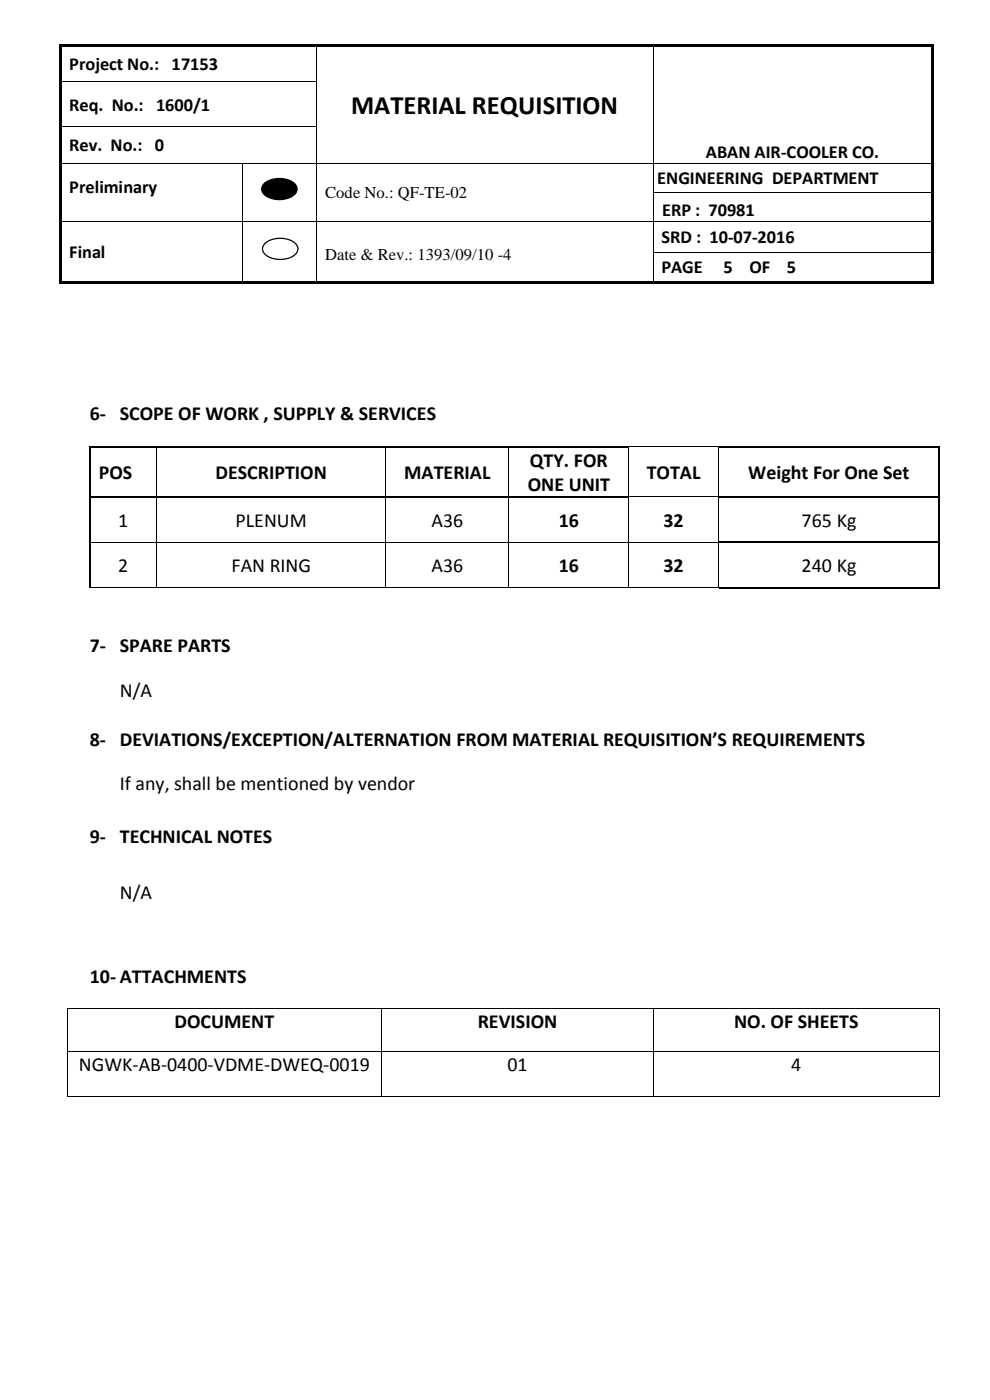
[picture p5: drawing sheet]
<svg xmlns="http://www.w3.org/2000/svg" width="210mm" height="297mm" viewBox="0 0 210 297" stroke-linecap="round" stroke-linejoin="round" font-family="sans-serif">
<g fill="#000">
<path d="M12.5 9.3h.5v.6h-.5z" fill-rule="evenodd"/>
<path d="M12.5 9.3h.5v.5h-.5z" fill-rule="evenodd"/>
<path d="M12.5 9.9h.5v7.3h-.5z" fill-rule="evenodd"/>
<path d="M12.5 17.2h.5v.5h-.5z" fill-rule="evenodd"/>
<path d="M13 9.3h54v.5h-54z" fill-rule="evenodd"/>
<path d="M67 9.8l.2 .1z" fill-rule="evenodd"/>
<path d="M67 9.3h.5v.5h-.5z" fill-rule="evenodd"/>
<path d="M67 17.2h.2v.5h-.2z" fill-rule="evenodd"/>
<path d="M67.5 9.3h71v.5h-71z" fill-rule="evenodd"/>
<path d="M138.5 9.8l.1 .1z" fill-rule="evenodd"/>
<path d="M138.5 9.3h.5v.5h-.5z" fill-rule="evenodd"/>
<path d="M138.5 17.2h.1v.5h-.1z" fill-rule="evenodd"/>
<path d="M139 9.3h58.5v.5h-58.5z" fill-rule="evenodd"/>
<path d="M197.5 9.3h.5v.6h-.5z" fill-rule="evenodd"/>
<path d="M197.5 9.3h.5v.5h-.5z" fill-rule="evenodd"/>
<path d="M197.5 9.9h.5v7.3h-.5z" fill-rule="evenodd"/>
<path d="M197.5 17.2h.5v.5h-.5z" fill-rule="evenodd"/>
<path d="M12.5 17.7h.5v9h-.5z" fill-rule="evenodd"/>
<path d="M12.5 26.7h.5v.5h-.5z" fill-rule="evenodd"/>
<path d="M12.5 27.2h.5v7.4h-.5z" fill-rule="evenodd"/>
<path d="M12.5 34.6h.5v.1h-.5z" fill-rule="evenodd"/>
<path d="M51.4 34.6h.1v.1h-.1z" fill-rule="evenodd"/>
<path d="M67 26.7h.2v.5h-.2z" fill-rule="evenodd"/>
<path d="M67 34.6h.2v.1h-.2z" fill-rule="evenodd"/>
<path d="M138.5 26.7h.1v.5h-.1z" fill-rule="evenodd"/>
<path d="M138.5 34.6h.1v.1h-.1z" fill-rule="evenodd"/>
<path d="M197.5 17.7h.5v9h-.5z" fill-rule="evenodd"/>
<path d="M197.5 26.7h.5v.5h-.5z" fill-rule="evenodd"/>
<path d="M197.5 27.2h.5v7.4h-.5z" fill-rule="evenodd"/>
<path d="M197.5 34.6h.5v.1h-.5z" fill-rule="evenodd"/>
<path d="M12.5 34.7h.5v6.2h-.5z" fill-rule="evenodd"/>
<path d="M12.5 40.9h.5v.1h-.5z" fill-rule="evenodd"/>
<path d="M12.5 41h.5v5.8h-.5z" fill-rule="evenodd"/>
<path d="M12.5 46.8h.5v.2h-.5z" fill-rule="evenodd"/>
<path d="M12.5 47h.5v6.4h-.5z" fill-rule="evenodd"/>
<path d="M12.5 53.4h.5v.2h-.5z" fill-rule="evenodd"/>
<path d="M12.5 53.6h.5v6.1h-.5z" fill-rule="evenodd"/>
<path d="M51.4 40.9h.1v.1h-.1z" fill-rule="evenodd"/>
<path d="M51.4 46.8h.1v.2h-.1z" fill-rule="evenodd"/>
<path d="M51.4 53.4h.1v.2h-.1z" fill-rule="evenodd"/>
<path d="M55.9 39.1a5.2 5.2 0 0 1 6.7 0 1.73 1.73 0 0 1-1 2.8 5.3 5.3 0 0 1-5.7-.8 1.46 1.46 0 0 1 0-2z" fill-rule="evenodd"/>
<path d="M67 40.9h.2v.1h-.2z" fill-rule="evenodd"/>
<path d="M67 46.8h.2v.2h-.2z" fill-rule="evenodd"/>
<path d="M67 53.4h.2v.2h-.2z" fill-rule="evenodd"/>
<path d="M138.5 40.9h.1v.1h-.1z" fill-rule="evenodd"/>
<path d="M138.5 46.8h.1v.2h-.1z" fill-rule="evenodd"/>
<path d="M138.5 53.4h.1v.2h-.1z" fill-rule="evenodd"/>
<path d="M197.5 34.7h.5v6.2h-.5z" fill-rule="evenodd"/>
<path d="M197.5 40.9h.5v.1h-.5z" fill-rule="evenodd"/>
<path d="M197.5 41h.5v5.8h-.5z" fill-rule="evenodd"/>
<path d="M197.5 46.8h.5v.2h-.5z" fill-rule="evenodd"/>
<path d="M197.5 47h.5v6.4h-.5z" fill-rule="evenodd"/>
<path d="M197.5 53.4h.5v.2h-.5z" fill-rule="evenodd"/>
<path d="M197.5 53.6h.5v6.1h-.5z" fill-rule="evenodd"/>
<path d="M12.5 59.7h.5v.5h-.5z" fill-rule="evenodd"/>
<path d="M12.5 59.7h.5v.5h-.5z" fill-rule="evenodd"/>
<path d="M13 59.7h38.4v.5h-38.4z" fill-rule="evenodd"/>
<path d="M51.4 59.7h.5v.5h-.5z" fill-rule="evenodd"/>
<path d="M51.9 59.7h15.1v.5h-15.1z" fill-rule="evenodd"/>
<path d="M67 59.7h.5v.5h-.5z" fill-rule="evenodd"/>
<path d="M67.5 59.7h71v.5h-71z" fill-rule="evenodd"/>
<path d="M138.5 59.7h.5v.5h-.5z" fill-rule="evenodd"/>
<path d="M139 59.7h58.5v.5h-58.5z" fill-rule="evenodd"/>
<path d="M197.5 59.7h.5v.5h-.5z" fill-rule="evenodd"/>
<path d="M197.5 59.7h.5v.5h-.5z" fill-rule="evenodd"/>
</g>
<g fill="none" stroke="#000" stroke-width=".21">
<path d="M13 17.3h54M67.1 9.9v7.3M67.1 17.7v9M138.5 9.9v7.3M138.5 17.7v9M13 26.8h54M13 34.6h38.4M51.4 34.7v6.2M51.5 34.6h15.5M67.1 27.2v7.4M67.1 34.7v6.2M67.2 34.6h71.3"/>
<path d="M138.5 27.2v7.4M138.5 34.7v6.2M138.6 34.6h58.9M13 46.9h38.4M51.4 41v5.8M51.4 47v6.4M51.4 53.6v6.1M51.5 46.9h15.5M67.1 41v5.8M67.1 47v6.4M67.1 53.6v6.1M67.2 46.9h71.3"/>
<path d="M138.5 41v5.8M138.5 47v6.4M138.5 53.6v6.1M138.6 40.9h58.9M138.6 46.9h58.9M138.6 53.5h58.9"/>
</g>
<path d="M55.9 39.1a5.2 5.2 0 0 1 6.7 0 1.73 1.73 0 0 1-1 2.8 5.3 5.3 0 0 1-5.7-.8 1.46 1.46 0 0 1 0-2z" fill="none" stroke="#000" stroke-width=".26"/>
<path d="M56.1 51.8a5.2 5.2 0 0 1 6.7 0 1.73 1.73 0 0 1-1 2.7 5.3 5.3 0 0 1-5.7-.7 1.46 1.46 0 0 1 0-2z" fill-rule="evenodd" fill="#fff"/>
<path d="M56.1 51.8a5.2 5.2 0 0 1 6.7 0 1.73 1.73 0 0 1-1 2.7 5.3 5.3 0 0 1-5.7-.7 1.46 1.46 0 0 1 0-2z" fill="none" stroke="#000" stroke-width=".26"/>
<g fill="#000">
<path d="M18.9 94.6h.3v.4h-.3z" fill-rule="evenodd"/>
<path d="M18.9 94.6h.3v.4h-.3z" fill-rule="evenodd"/>
<path d="M33.2 94.6h.3v.4h-.3z" fill-rule="evenodd"/>
<path d="M81.8 94.6h.3v.4h-.3z" fill-rule="evenodd"/>
<path d="M107.9 94.6h.3v.4h-.3z" fill-rule="evenodd"/>
<path d="M133.3 94.6h.2v.4h-.2z" fill-rule="evenodd"/>
<path d="M133.3 94.6h.2v.2h-.2z" fill-rule="evenodd"/>
<path d="M152.3 94.6h.2v.4h-.2z" fill-rule="evenodd"/>
<path d="M152.3 94.6h.2v.2h-.2z" fill-rule="evenodd"/>
<path d="M199.1 94.6h.3v.4h-.3z" fill-rule="evenodd"/>
<path d="M199.1 94.6h.3v.4h-.3z" fill-rule="evenodd"/>
<path d="M18.9 105.3h.3v.3h-.3z" fill-rule="evenodd"/>
<path d="M18.9 114.9h.3v.3h-.3z" fill-rule="evenodd"/>
<path d="M33.2 105.3h.3v.3h-.3z" fill-rule="evenodd"/>
<path d="M33.2 114.9h.1v.3h-.1z" fill-rule="evenodd"/>
<path d="M81.8 105.3h.3v.3h-.3z" fill-rule="evenodd"/>
<path d="M81.8 114.9h.1v.3h-.1z" fill-rule="evenodd"/>
<path d="M107.9 105.3h.3v.3h-.3z" fill-rule="evenodd"/>
<path d="M107.9 114.9h.2v.3h-.2z" fill-rule="evenodd"/>
<path d="M133.3 105.3h.2v.3h-.2z" fill-rule="evenodd"/>
<path d="M133.3 114.9h.2v.3h-.2z" fill-rule="evenodd"/>
<path d="M152.3 105.3h.2v.3h-.2z" fill-rule="evenodd"/>
<path d="M152.3 114.9h.2v.3h-.2z" fill-rule="evenodd"/>
<path d="M199.1 105.3h.3v.3h-.3z" fill-rule="evenodd"/>
<path d="M199.1 114.9h.3v.3h-.3z" fill-rule="evenodd"/>
<path d="M33.2 124.6h.1v.1h-.1z" fill-rule="evenodd"/>
<path d="M81.8 124.6h.1v.1h-.1z" fill-rule="evenodd"/>
<path d="M107.9 124.6h.2v.1h-.2z" fill-rule="evenodd"/>
<path d="M133.3 124.6h.2v.1h-.2z" fill-rule="evenodd"/>
<path d="M152.3 124.6h.2v.1h-.2z" fill-rule="evenodd"/>
<path d="M152.3 124.6h.2v.1h-.2z" fill-rule="evenodd"/>
<path d="M199.1 124.6h.3v.3h-.3z" fill-rule="evenodd"/>
<path d="M199.1 124.6h.3v.3h-.3z" fill-rule="evenodd"/>
<path d="M14.2 213.9h.2v.2h-.2z" fill-rule="evenodd"/>
<path d="M14.2 213.9h.2v.2h-.2z" fill-rule="evenodd"/>
<path d="M80.9 213.9h.2v.2h-.2z" fill-rule="evenodd"/>
<path d="M138.5 213.9h.2v.2h-.2z" fill-rule="evenodd"/>
<path d="M199.2 213.9h.1v.2h-.1z" fill-rule="evenodd"/>
<path d="M199.2 213.9h.1v.2h-.1z" fill-rule="evenodd"/>
<path d="M14.2 223h.2v.2h-.2z" fill-rule="evenodd"/>
<path d="M14.2 232.5h.2v.2h-.2z" fill-rule="evenodd"/>
<path d="M14.2 232.5h.2v.2h-.2z" fill-rule="evenodd"/>
<path d="M80.9 223h.2v.2h-.2z" fill-rule="evenodd"/>
<path d="M80.9 232.5h.2v.2h-.2z" fill-rule="evenodd"/>
<path d="M138.5 223h.2v.2h-.2z" fill-rule="evenodd"/>
<path d="M138.5 232.5h.2v.2h-.2z" fill-rule="evenodd"/>
<path d="M199.2 223h.1v.2h-.1z" fill-rule="evenodd"/>
<path d="M199.2 232.5h.1v.2h-.1z" fill-rule="evenodd"/>
<path d="M199.2 232.5h.1v.2h-.1z" fill-rule="evenodd"/>
</g>
<g fill="none" stroke="#000" stroke-width=".34">
<path d="M19 95v10.3M19.2 94.8h14M33.5 94.8h48.3M82.1 94.8h25.8M108.2 94.8h25.1M152.5 94.8h46.6M199.3 95v10.3M19 105.6v9.3M19 115.2v9.4M19.2 105.5h14M33.5 105.5h48.3M82.1 105.5h25.8"/>
<path d="M108.2 105.5h25.1M152.5 105.5h46.6M152.5 115.1h46.6M199.3 105.6v9.3M199.3 115.2v9.4M152.5 124.7h46.6"/>
</g>
<g fill="none" stroke="#000" stroke-width=".21">
<path d="M33.2 95v10.3M81.8 95v10.3M108 95v10.3M133.4 95v10.3M133.5 94.7h18.8M152.4 95v10.3M19.2 115h14M33.2 105.6v9.3M33.2 115.2v9.4M33.3 115h48.5M81.8 105.6v9.3M81.8 115.2v9.4"/>
<path d="M81.9 115h26M108 105.6v9.3M108 115.2v9.4M108.1 115h25.2M133.4 105.6v9.3M133.4 115.2v9.4M133.5 105.4h18.8M133.5 115h18.8M152.4 105.6v9.3M152.4 115.2v9.4M18.9 124.6h14.3M33.3 124.6h48.5"/>
<path d="M81.9 124.6h26M108.1 124.6h25.2M133.5 124.6h18.8M14.3 214.1v8.9M14.4 214h66.5M81 214.1v8.9M81.1 214h57.4M138.6 214.1v8.9M138.7 214h60.5M199.3 214.1v8.9M14.3 223.2v9.3M14.4 223.1h66.5"/>
<path d="M14.4 232.6h66.5M81 223.2v9.3M81.1 223.1h57.4M81.1 232.6h57.4M138.6 223.2v9.3M138.7 223.1h60.5M138.7 232.6h60.5M199.3 223.2v9.3"/>
</g>
<path d="M46.6 237.3h5.8v7.4h-5.8z" fill-rule="evenodd" fill="#fff"/>
<text font-size="5.6" x="74.5" y="24.2">MATERIAL REQUISITION</text>
<g font-size="4.2">
<text x="19" y="89.2">6- SCOPE OF WORK , SUPPLY &amp; SERVICES</text>
<text x="21" y="101.6">POS</text>
<text x="45.7" y="101.6">DESCRIPTION</text>
<text x="85.7" y="101.6">MATERIAL</text>
<text x="112.4" y="99">QTY. FOR</text>
<text x="137.2" y="101.6">TOTAL</text>
<text x="158.7" y="101.6">Weight For One Set</text>
<text x="111.9" y="104.2">ONE UNIT</text>
<text x="25.1" y="111.7">1</text>
<text x="50" y="111.7">PLENUM</text>
<text x="91.5" y="111.7">A36</text>
<text x="118.5" y="111.7">16</text>
<text x="140.7" y="111.7">32</text>
<text x="170" y="111.7">765 Kg</text>
<text x="25.1" y="121.3">2</text>
<text x="49.1" y="121.3">FAN RING</text>
<text x="91.5" y="121.3">A36</text>
<text x="118.5" y="121.3">16</text>
<text x="140.7" y="121.3">32</text>
<text x="170" y="121.3">240 Kg</text>
<text x="19" y="138.4">7- SPARE PARTS</text>
<text x="25.4" y="147.9">N/A</text>
<text x="19" y="158.2">8- DEVIATIONS/EXCEPTION/ALTERNATION FROM MATERIAL REQUISITION’S REQUIREMENTS</text>
<text x="25.4" y="167.7">If any, shall be mentioned by vendor</text>
<text x="19" y="178.8">9- TECHNICAL NOTES</text>
<text x="25.4" y="190.7">N/A</text>
<text x="19" y="208.5">10- ATTACHMENTS</text>
<text x="37" y="218.1">DOCUMENT</text>
<text x="101.4" y="218.1">REVISION</text>
<text x="155.7" y="218.1">NO. OF SHEETS</text>
<text x="16.7" y="227.2">NGWK-AB-0400-VDME-DWEQ-0019</text>
<text x="107.6" y="227.2">01</text>
<text x="167.8" y="227.2">4</text>
</g>
<g font-size="3.9">
<text x="14.7" y="14.8">Project No.: 17153</text>
<text x="14.7" y="23.5">Req. No.: 1600/1</text>
<text x="14.7" y="32.1">Rev. No.: 0</text>
<text x="149.8" y="33.5">ABAN AIR-COOLER CO.</text>
<text x="14.7" y="41">Preliminary</text>
<text x="139.4" y="39">ENGINEERING DEPARTMENT</text>
<text x="140.4" y="45.7">ERP : 70981</text>
<text x="140.3" y="51.5">SRD : 10-07-2016</text>
<text x="14.7" y="54.8">Final</text>
<text x="140.3" y="57.9">PAGE</text>
<text x="153.5" y="57.9">5</text>
<text x="159" y="57.9">OF</text>
<text x="166.9" y="57.9">5</text>
</g>
<g font-size="3.5">
<text x="69" y="41.9">Code No.: QF-TE-02</text>
<text x="69" y="55.3">Date &amp; Rev.: 1393/09/10 -4</text>
</g>
</svg>
